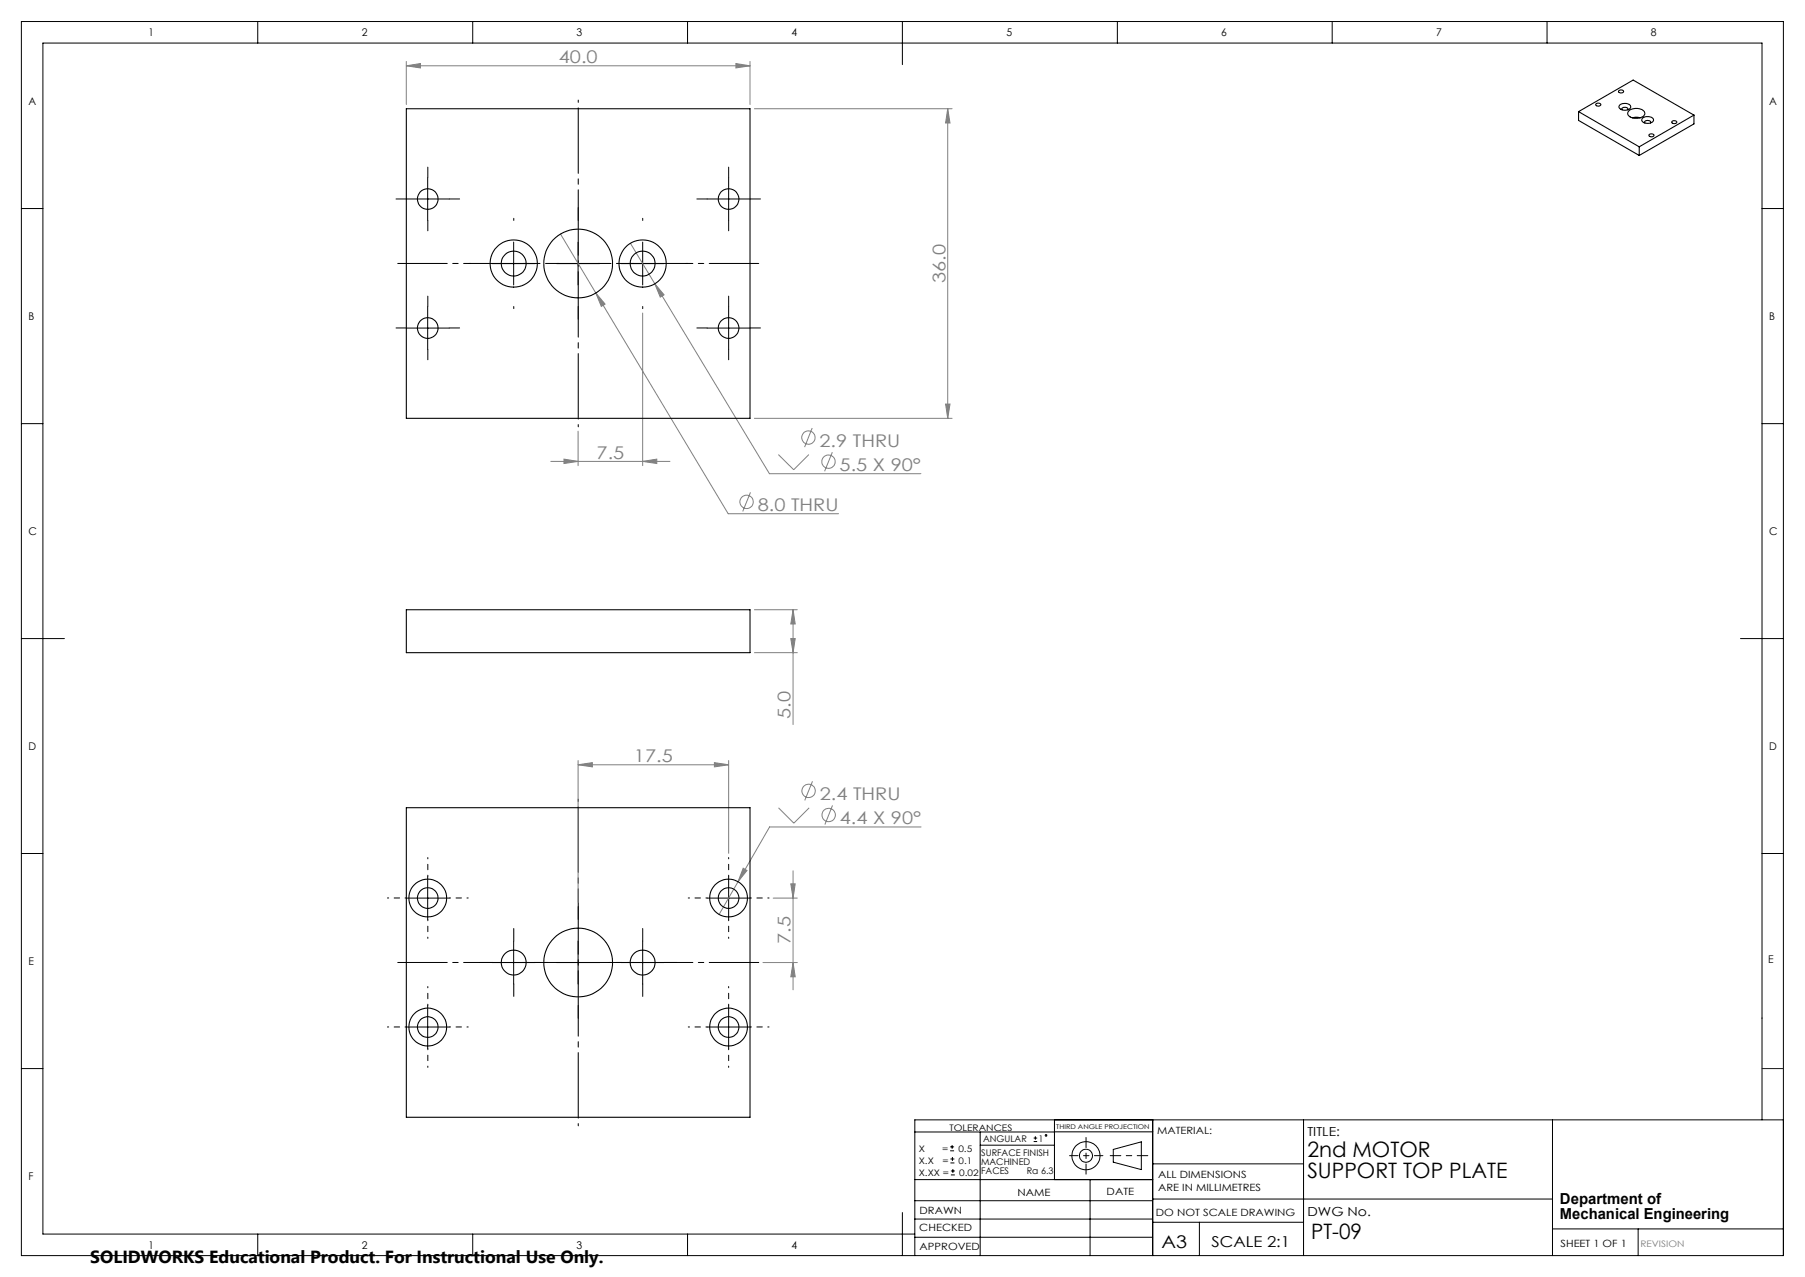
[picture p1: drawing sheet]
<svg xmlns="http://www.w3.org/2000/svg" width="420mm" height="297mm" viewBox="0 0 420 297" stroke-linecap="round" stroke-linejoin="round" font-family="sans-serif">
<g fill="none" stroke="#000" stroke-width=".23">
<path d="M5 5h410v287h-410zM60 5v5M110 5v5M160 5v5M210 5v10M260 5v5M310 5v5M360 5v5M5 48.5h5M94.5 46.3h10M99.5 41.3v10M119.5 56.3v10"/>
<path d="M134.5 56.3v10M149.5 56.3v10M164.5 46.3h10M169.5 41.3v10M410 48.5h5M94.5 76.3h10M99.5 71.3v10M114.5 61.3h10M129.5 61.3h10M144.5 61.3h10M164.5 76.3h10M169.5 71.3v10"/>
<path d="M5 98.5h5M410 98.5h5M5 148.5h10M405 148.5h10M5 198.5h5M410 198.5h5M94.5 208.9h10M99.5 203.9v10M119.5 218.9v10M134.5 218.9v10M149.5 218.9v10M164.5 208.9h10"/>
<path d="M169.5 203.9v10M94.5 238.9h10M99.5 233.9v10M114.5 223.9h10M129.5 223.9h10M144.5 223.9h10M164.5 238.9h10M169.5 233.9v10M5 248.5h5M212.9 279.3h55.3M212.9 274.4h55.3M212.9 263.3h32.5"/>
<path d="M228.1 263.3v28.7M228.1 266.3h17.3M245.4 263.2h22.8M245.4 260.5v13.9M253.6 274.4v17.6M259 267.3l6.6-1.7v6.4l-6.6-1.7zM268.2 260.5v31.5M268.2 270.7h35.1M268.2 278.9h93M303.3 260.5v31.5M361.2 260.5v31.5M410 260.5v-250.5h-400v277h202.9"/>
<path d="M415 260.5h-202.1v31.5M60 287v5M110 287v5M160 287v5M210 282v10M212.9 287.8h55.3M212.9 283.5h55.3M268.2 284.3h35.1M279.1 284.3v7.7M361.2 285.8h53.8M381.2 285.8v6.2"/>
<circle cx="252.7" cy="268.8" r="1.52"/>
<circle cx="252.7" cy="268.8" r="3.3"/>
</g>
<path d="M267.1 268.8h-8.8" fill="none" stroke="#000" stroke-width=".23" stroke-dasharray="15.2 1.3 1.3 1.3" stroke-dashoffset="12.8"/>
<path d="M252.7 264.6v8.5" fill="none" stroke="#000" stroke-width=".23" stroke-dasharray="15.2 1.3 1.3 1.3" stroke-dashoffset="12.9"/>
<path d="M248.9 268.8h7.7" fill="none" stroke="#000" stroke-width=".23" stroke-dasharray="15.2 1.3 1.3 1.3" stroke-dashoffset="13.3"/>
<path d="M410 248.5h5" fill="none" stroke="#00f" stroke-width=".23"/>
<g fill="none" stroke="#808080" stroke-width=".23">
<path d="M94.5 15.3l3.3-.5v1zM94.5 14.3v10M94.5 15.3h80M171.2 14.8l3.3 .5-3.3 .5zM174.5 14.3v10M175.5 25.3h46M220.5 25.3l.6 3.3h-1.1zM220.5 25.3v72M130.4 54.4l8.2 13.8M146.7 56.6l32.3 53.6h35.3M138.6 68.2l2.2 2.5-.9 .6zM138.6 68.2l30.8 51.3h25.7"/>
<path d="M149.5 72.8v35.5M152.4 66l2.1 2.6-.9 .5zM175.5 97.3h46M189 99.6l-1.8 4.4M220 94h1.1l-.6 3.3zM128.2 107.3h27.7M131.2 106.8l3.3 .5-3.3 .5zM134.5 100.3v8M149.5 107.3l3.3-.5v1zM174.6 114.5l-1.8 4.5M181.1 105.7l3.6 3.6 3.5-3.6M193.7 105.2l-1.8 4.4"/>
<path d="M175.5 141.8h10M175.5 151.8h10M184 148.5h1l-.5 3.3zM184.5 141.8l.5 3.3h-1zM184.5 141.8v26.7M134.5 177.9l3.3-.5v1zM134.5 176.9v33M134.5 177.9h35M166.2 177.4l3.3 .5-3.3 .5zM169.5 176.9v21.6M181.2 187.9l3.5 3.5 3.6-3.5M189.1 181.7l-1.8 4.5"/>
<path d="M193.7 187.3l-1.8 4.5M214.3 192.3h-35.2l-7.4 12.8M171.7 205.1l-4.4 7.6M172.9 201.9l.9 .6-2.1 2.6zM179.9 208.9h5.6M184 205.6h1l-.5 3.3zM184.5 202.5v27.7M177.5 223.9h8M184.5 223.9l.5 3.3h-1z"/>
<circle cx="173.7" cy="116.7" r="1.55"/>
<circle cx="188.1" cy="101.8" r="1.55"/>
<circle cx="192.8" cy="107.4" r="1.55"/>
<circle cx="188.2" cy="183.9" r="1.56"/>
<circle cx="192.8" cy="189.6" r="1.56"/>
</g>
<path d="M134.5 99.3v-76M134.5 185.8v76" fill="none" stroke="#000" stroke-width=".23" stroke-dasharray="15.2 1.3 1.3 1.3" stroke-dashoffset="-1.8"/>
<path d="M92.5 61.3h84M176.5 223.8h-84" fill="none" stroke="#000" stroke-width=".23" stroke-dasharray="15.2 1.3 1.3 1.3" stroke-dashoffset="3.7"/>
<g fill="none" stroke="#000" stroke-width=".23" stroke-dasharray="15.2 1.3 1.3 1.3">
<path d="M94.5 46.3h-2.4M99.5 41.3v-2.4M99.5 51.3v2.4M104.5 46.3h2.4M119.5 51.3v-.5M134.5 51.3v-3M149.5 51.3v-.5M164.5 46.3h-2.4M169.5 41.3v-2.4M169.5 51.3v2.4M174.5 46.3h2.4M94.5 76.3h-2.4"/>
<path d="M99.5 71.3v-2.4M104.5 76.3h2.4M109.5 61.3h-.5M119.5 71.3v.5M124.5 61.3h-3M129.5 61.3h.5M134.5 71.3v3M139.5 61.3h-.5M144.5 61.3h3M149.5 71.3v.5M159.5 61.3h.5M164.5 76.3h-2.4"/>
<path d="M169.5 71.3v-2.4M174.5 76.3h2.4M99.5 81.3v2.4M169.5 81.3v2.4M119.5 218.8v-2.9M134.5 213.8v-3M149.5 218.8v-2.9M114.5 223.8h-2.9M119.5 228.8v2.9M124.5 223.8h2.9M124.5 223.8h-3M134.5 233.8v3"/>
<path d="M144.5 223.8h3M144.5 223.8h-2.9M149.5 228.8v2.9M154.5 223.8h2.9"/>
</g>
<g fill="none" stroke="#000" stroke-width=".23" stroke-dasharray="15.2 1.3 1.3 1.3" stroke-dashoffset="14.9">
<path d="M94.5 208.8h-4.4M99.5 203.8v-4.4M99.5 213.8v4.4M104.5 208.8h4.4M164.5 208.8h-4.4M169.5 203.8v-4.4M169.5 213.8v4.4M174.5 208.8h4.4M94.5 238.8h-4.4M99.5 233.8v-4.4M104.5 238.8h4.4M164.5 238.8h-4.4"/>
<path d="M169.5 233.8v-4.4M174.5 238.8h4.4M99.5 243.8v4.4M169.5 243.8v4.4"/>
</g>
<g fill="#808080">
<path d="M138.6 68.2l1.3 3.1 .9-.6zM152.4 66l1.2 3.1 .9-.5zM131.2 106.8l3.3 .5-3.3 .5zM149.5 107.3l3.3-.5v1zM172.9 201.9l-1.2 3.2 2.1-2.6zM134.5 177.9l3.3-.5v1zM166.2 177.4l3.3 .5-3.3 .5z"/>
<path d="M171.2 14.8l3.3 .5-3.3 .5zM94.5 15.3l3.3-.5v1z"/>
<path d="M220 94h1.1l-.6 3.3zM220.5 25.3l.6 3.3h-1.1zM184.5 223.9l.5 3.3h-1zM184 205.6h1l-.5 3.3z"/>
<path d="M184.5 141.8l.5 3.3h-1zM184 148.5h1l-.5 3.3z"/>
</g>
<g fill="none" stroke="#000" stroke-width=".25">
<path d="M94.5 25.3h80v72h-80zM367.3 26v2l14.1 8.2M367.3 26l14.1 8.1M367.3 26l12.7-7.4 14.2 8.2M371.4 24.2a.65 .65 0 0 1 1.1 .2 .65 .65 0 0 1-1.2-.2zM376.6 21.2a.62 .62 0 0 1 .7-.3 .62 .62 0 0 1 .5 .5 .64 .64 0 0 1-.7 .2 .64 .64 0 0 1-.5-.4zM376.9 24.4a1.66 1.66 0 0 1 2.5 .5 1.59 1.59 0 0 1-2.7-.1zM377.4 25.5a.73 .73 0 0 1 .6-.6 .73 .73 0 0 1 .8 .4l-.1 .2M379.2 25.6a2.57 2.57 0 0 1 3.5 .6 1.57 1.57 0 0 1-2 1.3 1.55 1.55 0 0 1-1.9-1.3zM379.8 27.4l.7-.1 1.2 .1M381.4 34.1v2.1M382.2 27.5a1.76 1.76 0 0 1 2.5 .3 1.52 1.52 0 0 1-2.3 .7l-.4-.4z"/>
<path d="M382.7 28.6a.69 .69 0 0 1 .5-.6 .69 .69 0 0 1 .7 .1l.2 .2v.3M383.8 31.3a.6 .6 0 0 1 .6-.2 .6 .6 0 0 1 .4 .5 .65 .65 0 0 1-1.1-.2zM389 28.3a.62 .62 0 0 1 .7-.3 .62 .62 0 0 1 .4 .5 .65 .65 0 0 1-1.1-.2zM394.2 26.8l-12.8 7.3M394.2 26.8v2l-12.8 7.4M94.5 141.8h80v10h-80zM94.5 187.9h80v72h-80z"/>
<circle cx="99.5" cy="46.3" r="2.39"/>
<circle cx="169.5" cy="46.3" r="2.39"/>
<circle cx="99.5" cy="76.3" r="2.4"/>
<circle cx="119.5" cy="61.3" r="5.5"/>
<circle cx="119.5" cy="61.3" r="2.9"/>
<circle cx="134.5" cy="61.3" r="8"/>
<circle cx="149.5" cy="61.3" r="2.91"/>
<circle cx="149.5" cy="61.3" r="5.5"/>
<circle cx="169.5" cy="76.3" r="2.4"/>
<circle cx="99.5" cy="208.9" r="4.4"/>
<circle cx="99.5" cy="208.9" r="2.4"/>
<circle cx="169.5" cy="208.9" r="2.4"/>
<circle cx="169.5" cy="208.9" r="4.4"/>
<circle cx="99.5" cy="238.9" r="4.4"/>
<circle cx="99.5" cy="238.9" r="2.39"/>
<circle cx="119.5" cy="223.9" r="2.89"/>
<circle cx="134.5" cy="223.9" r="8"/>
<circle cx="149.5" cy="223.9" r="2.9"/>
<circle cx="169.5" cy="238.9" r="2.39"/>
<circle cx="169.5" cy="238.9" r="4.4"/>
</g>
<g fill="none" stroke="#000" stroke-width=".23">
<path d="M221.1 267.6h.9M221.1 266.7h.9M221.2 270.5h.9M221.2 269.6h.9M221.3 273.3h.9M221.3 272.3h.9M221.5 266.3v.9M221.6 269.1v.9M221.7 271.9v.9M240.5 265.5h.8M240.5 264.7h.8M240.9 264.3v.8"/>
<circle cx="243.4" cy="264.1" r=".21"/>
</g>
<g font-size="4.9">
<text x="304.2" y="269.1">2nd MOTOR</text>
<text x="304.2" y="274.1">SUPPORT TOP PLATE</text>
<text x="305.1" y="288.2">PT-09</text>
</g>
<g font-size="4.1" fill="#808080">
<text x="130" y="14.7">40.0</text>
<text x="220" y="65.8" transform="rotate(-90 220 65.8)">36.0</text>
<text x="138.8" y="106.7">7.5</text>
<text x="190.7" y="103.9">2.9 THRU</text>
<text x="195.4" y="109.5">5.5 X 90°</text>
<text x="176.3" y="118.9">8.0 THRU</text>
<text x="184" y="167.2" transform="rotate(-90 184 167.2)">5.0</text>
<text x="147.5" y="177.3">17.5</text>
<text x="190.7" y="186.1">2.4 THRU</text>
<text x="195.4" y="191.7">4.4 X 90°</text>
<text x="184" y="219.6" transform="rotate(-90 184 219.6)">7.5</text>
</g>
<g font-size="4.1">
<text x="21" y="293.7">SOLIDWORKS Educational Product. For Instructional Use Only.</text>
<text x="270.2" y="290.1">A3</text>
</g>
<g font-size="3.5">
<text x="363" y="279.9">Department of</text>
<text x="363" y="283.4">Mechanical Engineering</text>
<text x="281.9" y="290">SCALE 2:1</text>
</g>
<g font-size="2.9">
<text x="304.2" y="264.3">TITLE:</text>
<text x="304.2" y="282.8">DWG No.</text>
</g>
<g font-size="2.5">
<text x="34.6" y="8.4">1</text>
<text x="84.2" y="8.4">2</text>
<text x="134.2" y="8.4">3</text>
<text x="184.2" y="8.4">4</text>
<text x="234.2" y="8.4">5</text>
<text x="284.2" y="8.4">6</text>
<text x="334.2" y="8.4">7</text>
<text x="384.2" y="8.4">8</text>
<text x="6.7" y="24.4">A</text>
<text x="411.7" y="24.4">A</text>
<text x="6.7" y="74.4">B</text>
<text x="411.7" y="74.4">B</text>
<text x="6.7" y="124.4">C</text>
<text x="411.7" y="124.4">C</text>
<text x="6.7" y="174.4">D</text>
<text x="411.7" y="174.4">D</text>
<text x="6.7" y="224.4">E</text>
<text x="411.4" y="224">E</text>
<text x="6.7" y="274.4">F</text>
<text x="34.6" y="290.4">1</text>
<text x="84.2" y="290.4">2</text>
<text x="134.2" y="290.4">3</text>
<text x="184.2" y="290.4">4</text>
</g>
<g font-size="2.3">
<text x="269.3" y="263.8">MATERIAL:</text>
<text x="269.5" y="273.9">ALL DIMENSIONS</text>
<text x="236.8" y="278.1">NAME</text>
<text x="257.5" y="277.8">DATE</text>
<text x="269.5" y="276.9">ARE IN MILLIMETRES</text>
<text x="213.9" y="286.4">CHECKED</text>
<text x="214" y="282.3">DRAWN</text>
<text x="269" y="282.7">DO NOT SCALE DRAWING</text>
<text x="214" y="290.7">APPROVED</text>
<text x="363.1" y="290">SHEET 1 OF 1</text>
</g>
<g font-size="2.1">
<text x="220.9" y="263.1">TOLERANCES</text>
<text x="213.8" y="267.9">X</text>
<text x="219.2" y="267.9">=</text>
<text x="223" y="267.9">0.5</text>
<text x="228.3" y="268.8">SURFACE FINISH</text>
<text x="228.8" y="265.6">ANGULAR</text>
<text x="241.6" y="265.6">1</text>
<text x="213.8" y="270.7">X.X</text>
<text x="213.8" y="273.5">X.XX =</text>
<text x="219.3" y="270.7">=</text>
<text x="223.1" y="270.7">0.1</text>
<text x="223.2" y="273.5">0.02</text>
<text x="228.3" y="270.9">MACHINED</text>
<text x="228.3" y="273">FACES</text>
<text x="238.9" y="273">Ra 6.3</text>
</g>
<text font-size="2.1" fill="#808080" x="381.7" y="290.1">REVISION</text>
<text font-size="1.5" x="245.8" y="262.7">THIRD ANGLE PROJECTION</text>
</svg>
